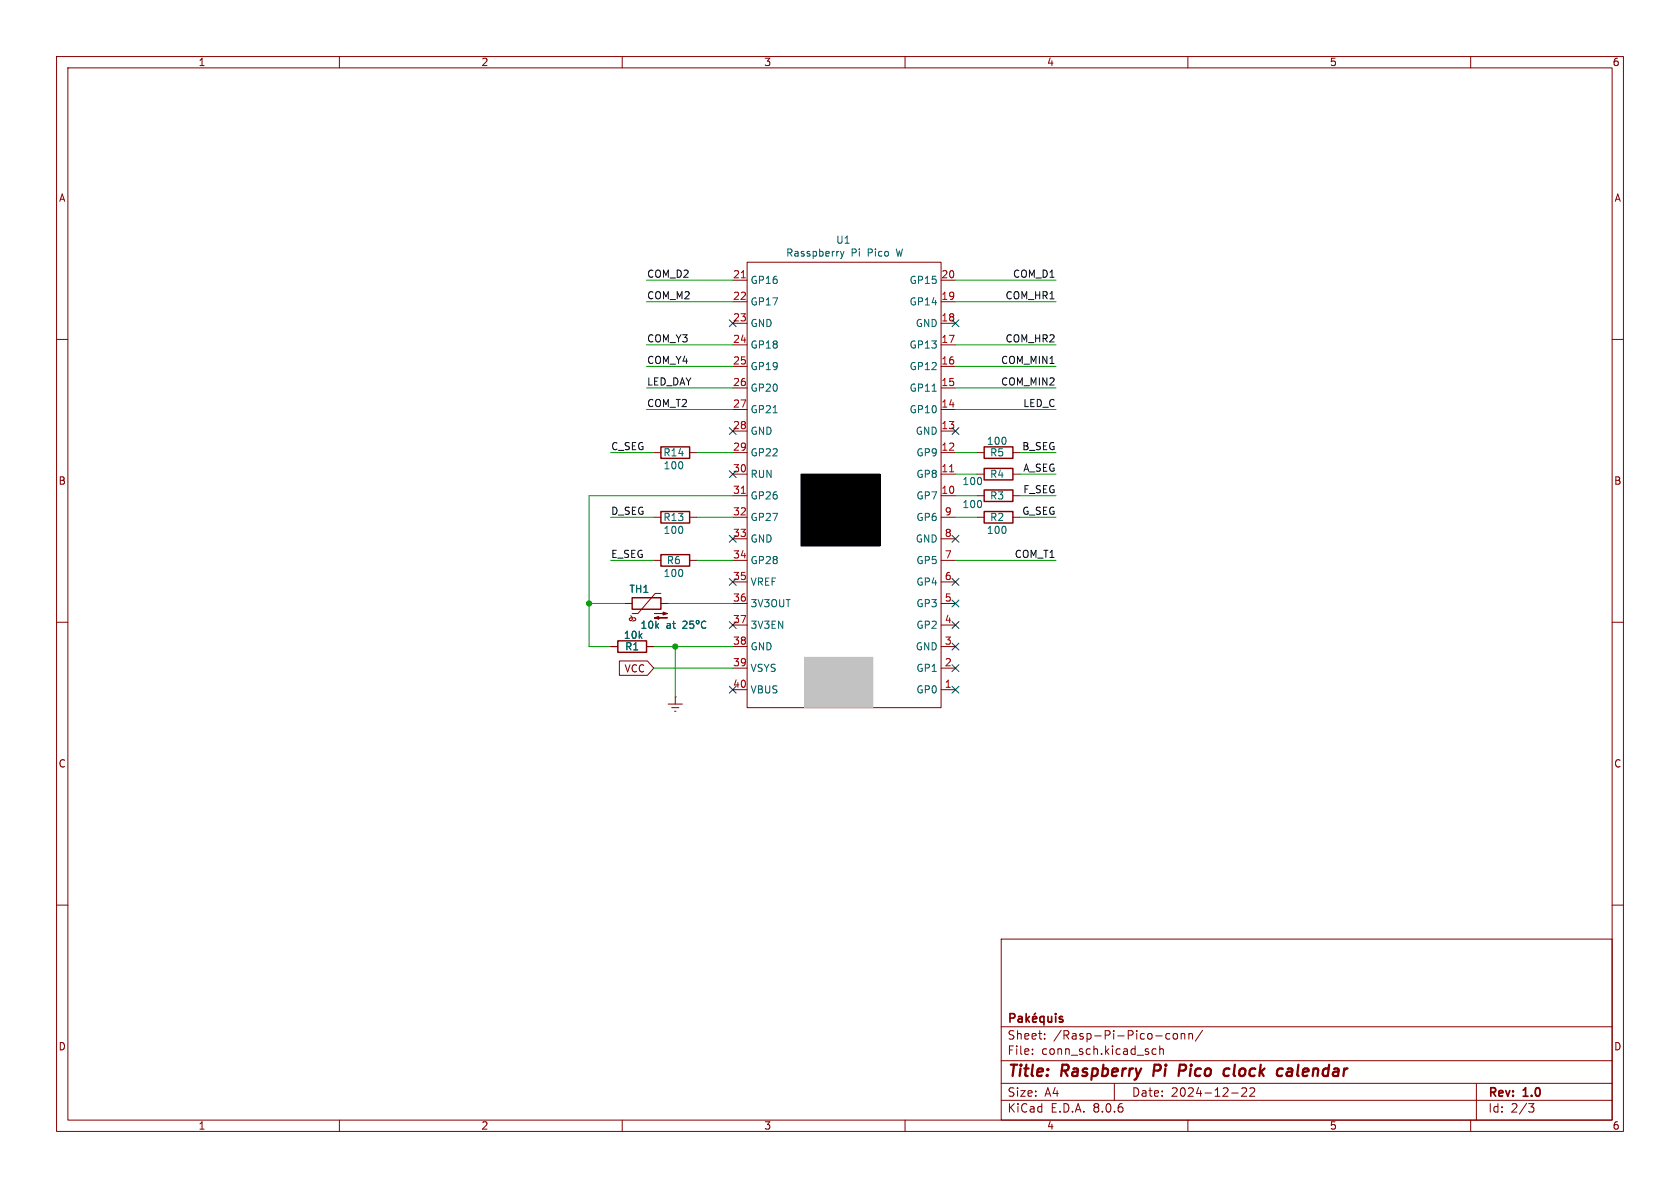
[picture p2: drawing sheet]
<svg xmlns="http://www.w3.org/2000/svg" width="297mm" height="210mm" viewBox="0 0 297 210" stroke-linecap="round" stroke-linejoin="round" font-family="sans-serif">
<g fill="none" stroke="#840000" stroke-width=".18">
<path d="M10 10h277v190h-277zM12 12h273v186h-273zM60 10v2M110 10v2M160 10v2M210 10v2M260 10v2M10 60h2M285 60h2M10 110h2M285 110h2M10 160h2"/>
<path d="M285 160h2M177 166h108v32h-108zM60 198v2M110 198v2M160 198v2M177 194.5h108M177 191.5h108M177 187.5h108M177 181.5h108M182.5 186.3v.1M182.5 185.5v.1M184.7 183.6v.1"/>
<path d="M184.7 182.8v.1M197 191.5v3M204.4 185.5l-.4-.1-.3 .3v.4l.1 .2h.6M205 185.5l.2-.1 .4 .1 .1 .9M205 184.9v1.5M206.8 182.8l-.4-.1-.3 .3v.4l.1 .2h.6M207.5 182.8l.2-.1 .4 .1 .1 .6-.2 .2-.3 .1-.2-.1zM208.8 182.8l.2-.1 .4 .1 .1 .9M208.8 182.7v1M210 198v2M210.2 182.8l.2-.1 .3 .1 .1 .9M210.2 182.7v1"/>
<path d="M212.6 182.1l-1.3 2M217.7 193.2h1.2M219.5 192.4l.6-.1 .2 .1 .1 .3-.9 1.1h.9M221 192.4l.5-.1 .2 .1 .1 .3-.9 1.1h.9M260 198v2M261 191.5v6.5M270.2 195.1h1l-.5 .6 .4 .1 .1 .5-.3 .3h-.4"/>
</g>
<path d="M204.1 188.2l-.2 2M209.4 188.2h-.8l-.3 2M209.4 189.2l-.9 .1M216.8 188.9l.6 .1M217.2 190.1l-.6 .1M227.6 189l.2-.1 .6 .1M228.5 189.4h-.7a.4 .4 0 0 0-.4 .4 .4 .4 0 0 0 .3 .4l.7-.1" fill="none" stroke="#840000" stroke-width=".4"/>
<g fill="none" stroke="#840000" stroke-width=".3">
<path d="M178.6 180l.7-.1 .1-.2-.1-.4-.2-.1h-.5v1.5M180.1 179.8h.5l.1 .9M181.4 179.2v1.5M182 179.7l-.6 .6M183.1 179.1l-.3 .2M184.6 179.8l-.5-.1-.3 .3v.4l.2 .2h.6M184.6 179.7v1.5M185.3 179.7v.9l.4 .1 .2-.2M185.9 179.7v1M186.6 179.2v.1M186.6 179.7v1M187.8 179.8l-.3-.1-.2 .2v.2l.5 .2v.3h-.5"/>
<path d="M180.7 180l-.5 .1a.29 .29 0 0 0-.2 .3 .29 .29 0 0 0 .2 .3l.5-.1M181.6 180.1l.4 .6M182.6 180.2l.7-.2-.1-.2-.4-.1-.2 .2v.7h.6"/>
</g>
<path d="M141.6 83.8h14v12.7h-14z" fill="#000"/>
<path d="M142.2 116.2h12.1v8.9h-12.1z" fill="#c2c2c2"/>
<g fill="none" stroke="#840000" stroke-width=".18">
<path d="M129.5 57.2h2.6M129.5 53.3h2.6M129.5 49.5h2.6M132.1 46.4h34.3v78.7h-34.3zM166.4 57.2h2.5M166.4 53.3h2.5M166.4 49.5h2.5M129.5 76.2h2.6M129.5 72.4h2.6M129.5 68.6h2.6M129.5 64.8h2.6M129.5 61h2.6"/>
<path d="M166.4 76.2h2.5M166.4 72.4h2.5M166.4 68.6h2.5M166.4 64.8h2.5M166.4 61h2.5M115.6 80h1.2M115.6 91.4h1.2M115.6 99.1h1.2M121.9 80h1.3M121.9 91.4h1.3M121.9 99.1h1.3M129.5 87.6h2.6"/>
<path d="M129.5 83.8h2.6M129.5 80h2.6M129.5 91.4h2.6M129.5 95.3h2.6M129.5 99.1h2.6M166.4 87.6h2.5M166.4 83.8h2.5M166.4 80h2.5M166.4 91.4h2.5M166.4 95.3h2.5M166.4 99.1h2.5M172.7 87.6h1.3"/>
<path d="M172.7 83.8h1.3M172.7 80h1.3M172.7 91.4h1.3M179.1 87.6h1.2M179.1 83.8h1.2M179.1 80h1.2M179.1 91.4h1.2M107.9 114.3h1.3M109.5 116.8h5l1.1 1.3-1.1 1.3h-5zM110.5 106.7h1.3M111.5 108.8l.2 .3 .1 .4-.2 .2h-.2l-.1-.3 .1-.2h.8l.2 .2-.1 .3-.4 .2M114.3 114.3h1.3"/>
<path d="M116.8 104.9h-1l-3 3.6h-1M116.8 106.7h1.3M129.5 118.1h2.6M129.5 114.3h2.6M129.5 102.9h2.6M129.5 106.7h2.6M129.5 110.5h2.6M166.4 118.1h2.5M166.4 114.3h2.5M166.4 102.9h2.5M166.4 106.7h2.5M166.4 110.5h2.5"/>
<path d="M118.1 124.5h2.5M118.7 125.1h1.3M119.3 125.7h.2M119.4 123.2h.1M119.4 123.2v1.3M129.5 121.9h2.6M166.4 121.9h2.5"/>
</g>
<path d="M141.6 83.8h14v12.7h-14z" fill="none" stroke="#000" stroke-width=".18"/>
<path d="M142.2 116.2h12.1v8.9h-12.1z" fill="none" stroke="#c2c2c2" stroke-width=".18"/>
<path d="M131.1 49.1h.7M131.1 87.2h.7M167.9 83.4h.7" fill="none" stroke="#a90000" stroke-width=".18"/>
<path d="M148.6 44.4l.3 .9M148.9 45.3l-.3 .4M149.2 44.4l-.3 .9M136.7 73h.7M164.8 69.2h.7M120.7 109.9l.5-.1 .3 .4-.8 .9h.8M122.6 109.8h-.6l-.1 .6 .2-.1h.4l.2 .2-.1 .4-.2 .2-.5-.2M123.1 109.7h.4v.5h-.4zM124.8 109.9a.6 .6 0 0 0-.9 .4 .6 .6 0 0 0 .6 .8l.3-.2" fill="none" stroke="#006464" stroke-width=".18"/>
<path d="M116.8 79h5.1v2h-5.1zM174 79h5.1v2h-5.1zM116.8 90.4h5.1v2.1h-5.1zM116.8 98h5.1v2.1h-5.1zM174 86.6h5.1v2h-5.1zM174 82.8h5.1v2h-5.1zM174 90.4h5.1v2.1h-5.1zM109.2 113.3h5.1v2h-5.1zM111.8 105.7h5v2h-5z" fill="none" stroke="#840000" stroke-width=".25"/>
<g fill="#840000" stroke="#840000" stroke-width=".18">
<path d="M115.7 109.2l.8-.2v.5l-.8-.3h2.3z"/>
<path d="M115.7 108.5h2.3l-.8 .2v-.5l.8 .3z"/>
</g>
<g fill="none" stroke="#009600" stroke-width=".18">
<path d="M114.3 53.3h15.2M114.3 49.5h15.2M168.9 53.3h17.8M168.9 49.5h17.8M114.3 61h15.2M114.3 68.6h15.2M114.3 64.8h15.2M114.3 72.4h15.2M168.9 61h17.8M168.9 68.6h17.8M168.9 64.8h17.8M168.9 72.4h17.8"/>
<path d="M107.9 99.1h7.7M107.9 91.4h7.7M107.9 80h7.7M123.2 99.1h6.3M123.2 91.4h6.3M123.2 80h6.3M129.5 87.6h-25.4v26.7h3.8M168.9 99.1h17.8M168.9 87.6h3.8M168.9 91.4h3.8M168.9 80h3.8M168.9 83.8h3.8"/>
<path d="M180.3 87.6h6.4M180.3 91.4h6.4M180.3 80h6.4M180.3 83.8h6.4M104.1 106.7h6.4M115.6 118.1h13.9M115.6 114.3h13.9M118.1 106.7h11.4M119.4 114.3v8.9"/>
</g>
<g fill="none" stroke="#000084" stroke-width=".18">
<path d="M128.9 56.5l1.2 1.3M130.1 56.5l-1.2 1.3M168.3 56.5l1.2 1.3M169.5 56.5l-1.2 1.3M128.9 75.6l1.2 1.2M130.1 75.6l-1.2 1.2M168.3 75.6l1.2 1.2M169.5 75.6l-1.2 1.2M128.9 83.2l1.2 1.2M128.9 94.6l1.2 1.3M130.1 83.2l-1.2 1.2M130.1 94.6l-1.2 1.3"/>
<path d="M168.3 94.6l1.2 1.3M169.5 94.6l-1.2 1.3M128.9 102.3l1.2 1.2M128.9 109.9l1.2 1.2M130.1 102.3l-1.2 1.2M130.1 109.9l-1.2 1.2M168.3 117.5l1.2 1.2M168.3 102.3l1.2 1.2M168.3 109.9l1.2 1.2M168.3 113.7l1.2 1.2M168.3 106.1l1.2 1.2M169.5 117.5l-1.2 1.2"/>
<path d="M169.5 102.3l-1.2 1.2M169.5 109.9l-1.2 1.2M169.5 113.7l-1.2 1.2M169.5 106.1l-1.2 1.2M128.9 121.3l1.2 1.2M130.1 121.3l-1.2 1.2M168.3 121.3l1.2 1.2M169.5 121.3l-1.2 1.2"/>
</g>
<g fill="#009600" stroke="#009600" stroke-width=".18">
<circle cx="104.1" cy="106.7" r=".46"/>
<circle cx="119.4" cy="114.3" r=".46"/>
</g>
<g font-size="2.8" fill="#840000">
<text x="178" y="190.9">Title:</text>
<text x="187.7" y="190.9">Raspberry</text>
<text x="204.7" y="190.9">Pi</text>
<text x="210" y="190.9">Pico</text>
<text x="218.8" y="190.9">clock</text>
<text x="229" y="190.9">calendar</text>
</g>
<g font-size="2.1" fill="#840000">
<text x="178" y="184">Sheet:</text>
<text x="186.2" y="184">/Rasp-Pi-Pico-conn/</text>
<text x="178" y="186.7">File:</text>
<text x="184.1" y="186.7">conn_sch.kicad_sch</text>
<text x="178" y="196.9">KiCad</text>
<text x="178" y="194.1">Size:</text>
<text x="184.7" y="194.1">A4</text>
<text x="185.7" y="196.9">E.D.A.</text>
<text x="193.3" y="196.9">8.0.6</text>
<text x="200" y="194.1">Date:</text>
<text x="207" y="194.1">2024-12-22</text>
<text x="263" y="194.3">Rev:</text>
<text x="263" y="196.9">Id:</text>
<text x="267.1" y="196.9">2/3</text>
<text x="269.4" y="194.3">1.0</text>
</g>
<g font-size="1.8" fill="#840000">
<text x="35" y="11.9">1</text>
<text x="85" y="11.9">2</text>
<text x="135" y="11.9">3</text>
<text x="185" y="11.9">4</text>
<text x="235" y="11.9">5</text>
<text x="285" y="11.9">6</text>
<text x="10.3" y="35.9">A</text>
<text x="285.3" y="35.9">A</text>
<text x="10.3" y="85.9">B</text>
<text x="285.3" y="85.9">B</text>
<text x="110.3" y="119.1">VCC</text>
<text x="10.3" y="135.9">C</text>
<text x="285.3" y="135.9">C</text>
<text x="10.3" y="185.9">D</text>
<text x="285.3" y="185.9">D</text>
<text x="35" y="199.9">1</text>
<text x="85" y="199.9">2</text>
<text x="135" y="199.9">3</text>
<text x="185" y="199.9">4</text>
<text x="235" y="199.9">5</text>
<text x="285" y="199.9">6</text>
</g>
<g font-size="1.8" fill="#006464">
<text x="138.9" y="45.6">Rasspberry</text>
<text x="147.7" y="43.3">U1</text>
<text x="150.5" y="45.6">Pi</text>
<text x="153.5" y="45.6">Pico</text>
<text x="158.8" y="45.6">W</text>
<text x="132.6" y="50.4">GP16</text>
<text x="160.7" y="50.4">GP15</text>
<text x="132.6" y="54.2">GP17</text>
<text x="132.6" y="58">GND</text>
<text x="160.7" y="54.2">GP14</text>
<text x="161.8" y="58">GND</text>
<text x="132.6" y="61.8">GP18</text>
<text x="132.6" y="65.6">GP19</text>
<text x="160.7" y="65.6">GP12</text>
<text x="160.7" y="61.8">GP13</text>
<text x="132.6" y="69.4">GP20</text>
<text x="160.7" y="69.4">GP11</text>
<text x="132.6" y="73.3">GP21</text>
<text x="132.6" y="77.1">GND</text>
<text x="160.7" y="73.3">GP10</text>
<text x="161.8" y="77.1">GND</text>
<text x="117.2" y="80.9">R14</text>
<text x="117.2" y="83.2">100</text>
<text x="132.6" y="80.9">GP22</text>
<text x="161.9" y="80.9">GP9</text>
<text x="174.4" y="78.8">100</text>
<text x="174.9" y="80.9">R5</text>
<text x="132.6" y="84.7">RUN</text>
<text x="132.6" y="88.5">GP26</text>
<text x="161.9" y="88.5">GP7</text>
<text x="161.9" y="84.7">GP8</text>
<text x="170" y="86">100</text>
<text x="174.9" y="88.5">R3</text>
<text x="174.9" y="84.7">R4</text>
<text x="117.2" y="92.3">R13</text>
<text x="117.2" y="94.6">100</text>
<text x="132.6" y="92.3">GP27</text>
<text x="161.9" y="92.3">GP6</text>
<text x="170" y="90">100</text>
<text x="174.4" y="94.6">100</text>
<text x="174.9" y="92.3">R2</text>
<text x="117.8" y="99.9">R6</text>
<text x="132.6" y="96.1">GND</text>
<text x="132.6" y="99.9">GP28</text>
<text x="161.8" y="96.1">GND</text>
<text x="161.9" y="99.9">GP5</text>
<text x="111.2" y="105">TH1</text>
<text x="117.2" y="102.2">100</text>
<text x="132.6" y="103.7">VREF</text>
<text x="132.6" y="107.5">3V3OUT</text>
<text x="161.9" y="107.5">GP3</text>
<text x="161.9" y="103.7">GP4</text>
<text x="110.2" y="113.1">10k</text>
<text x="113.1" y="111.4">10k</text>
<text x="117.7" y="111.4">at</text>
<text x="132.6" y="111.4">3V3EN</text>
<text x="161.9" y="111.4">GP2</text>
<text x="110.4" y="115.2">R1</text>
<text x="132.6" y="115.2">GND</text>
<text x="132.6" y="119">VSYS</text>
<text x="161.8" y="115.2">GND</text>
<text x="161.9" y="119">GP1</text>
<text x="132.6" y="122.8">VBUS</text>
<text x="161.9" y="122.8">GP0</text>
</g>
<g font-size="1.8" fill="#0f0f0f">
<text x="114.3" y="49.2">COM_D2</text>
<text x="114.3" y="53">COM_M2</text>
<text x="177.7" y="53">COM_HR1</text>
<text x="179" y="49.2">COM_D1</text>
<text x="114.3" y="64.4">COM_Y4</text>
<text x="114.3" y="60.6">COM_Y3</text>
<text x="176.9" y="64.4">COM_MIN1</text>
<text x="177.7" y="60.6">COM_HR2</text>
<text x="114.3" y="68.2">LED_DAY</text>
<text x="176.9" y="68.2">COM_MIN2</text>
<text x="114.3" y="72">COM_T2</text>
<text x="180.8" y="72">LED_C</text>
<text x="107.9" y="79.7">C_SEG</text>
<text x="180.6" y="79.7">B_SEG</text>
<text x="180.8" y="83.5">A_SEG</text>
<text x="180.8" y="87.3">F_SEG</text>
<text x="107.9" y="91.1">D_SEG</text>
<text x="180.6" y="91.1">G_SEG</text>
<text x="107.9" y="98.7">E_SEG</text>
<text x="179.3" y="98.7">COM_T1</text>
</g>
<g font-size="1.8" fill="#a90000">
<text x="129.5" y="49.3">21</text>
<text x="129.5" y="53.1">22</text>
<text x="166.3" y="53.1">19</text>
<text x="166.3" y="49.3">20</text>
<text x="129.5" y="56.9">23</text>
<text x="166.3" y="56.9">18</text>
<text x="129.5" y="60.7">24</text>
<text x="129.5" y="64.5">25</text>
<text x="166.3" y="64.5">16</text>
<text x="166.3" y="60.7">17</text>
<text x="129.5" y="68.3">26</text>
<text x="166.3" y="68.3">15</text>
<text x="129.5" y="72.1">27</text>
<text x="129.5" y="75.9">28</text>
<text x="166.3" y="75.9">13</text>
<text x="166.3" y="72.1">14</text>
<text x="129.5" y="79.8">29</text>
<text x="129.5" y="83.6">30</text>
<text x="166.3" y="83.6">11</text>
<text x="166.3" y="79.8">12</text>
<text x="129.5" y="87.4">31</text>
<text x="166.3" y="87.4">10</text>
<text x="129.5" y="91.2">32</text>
<text x="129.5" y="95">33</text>
<text x="166.9" y="95">8</text>
<text x="166.9" y="91.2">9</text>
<text x="129.5" y="98.8">34</text>
<text x="166.9" y="98.8">7</text>
<text x="129.5" y="102.6">35</text>
<text x="129.5" y="106.4">36</text>
<text x="166.9" y="106.4">5</text>
<text x="166.9" y="102.6">6</text>
<text x="129.5" y="110.2">37</text>
<text x="166.9" y="110.2">4</text>
<text x="129.5" y="114">38</text>
<text x="129.5" y="117.9">39</text>
<text x="166.9" y="117.9">2</text>
<text x="166.9" y="114">3</text>
<text x="129.5" y="121.7">40</text>
<text x="166.9" y="121.7">1</text>
</g>
</svg>
